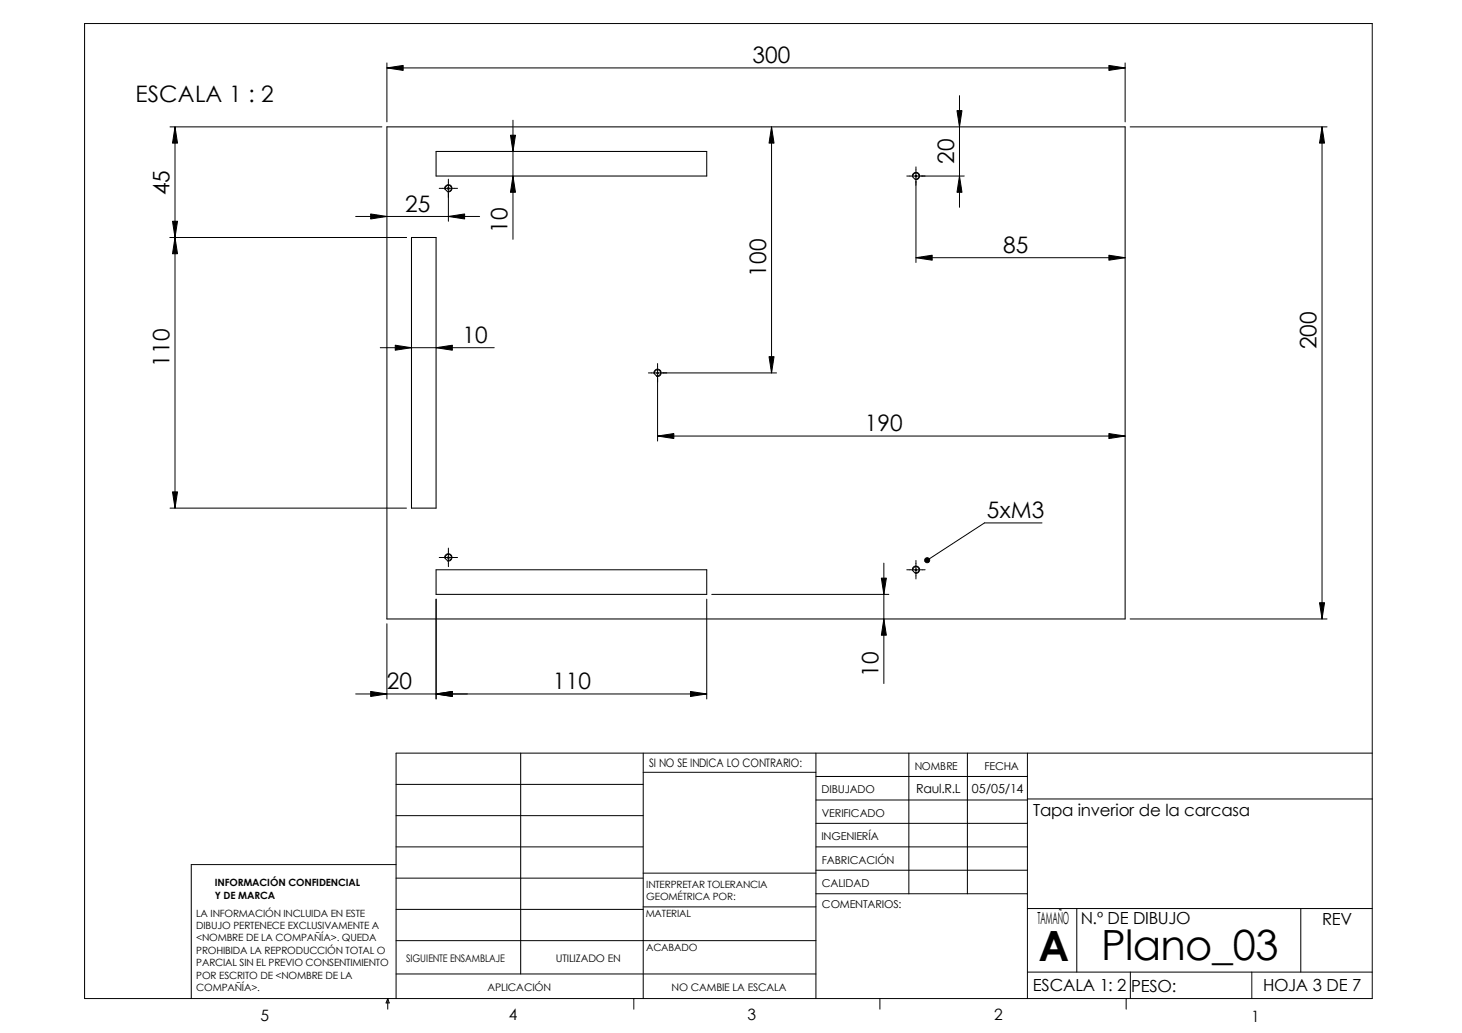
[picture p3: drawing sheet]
<svg xmlns="http://www.w3.org/2000/svg" width="297mm" height="210mm" viewBox="0 0 297 210" stroke-linecap="round" stroke-linejoin="round" font-family="sans-serif">
<g fill="none" stroke="#000" stroke-width=".2">
<path d="M17.2 4.8h261.6v198.1h-261.6zM78.6 13.8l3.3-.5v1zM78.6 12.8v12M78.6 13.8h150M194.9 19.4v22.7M225.3 13.3l3.3 .5-3.3 .5zM228.6 12.8v12M34.5 25.8h43.1M35.6 25.8l.5 3.3h-1.1zM35.6 25.8v77.5M89.2 38.3h3.8M90.4 38.5a.76 .76 0 0 1 .6-1 .76 .76 0 0 1 .9 .8 .76 .76 0 0 1-1 .7"/>
<path d="M91 38.1l.3 .3M91.1 36.4v8.6M91.2 38.1l-.3 .3M103.7 27.5h1l-.5 3.3zM104.2 35.8l.5 3.3h-1zM104.2 24.4v24.2M156.8 25.8l.5 3.3h-1.1zM156.8 25.8v50M184.2 35.8h11.7M185.4 35.9a.75 .75 0 0 1 .6-.9 .75 .75 0 0 1 .9 .8 .75 .75 0 0 1-1 .7M186 35.6l.3 .3M186.1 33.9v19.4"/>
<path d="M186.2 35.6l-.3 .3M194.4 22.5h1l-.5 3.3zM194.9 35.8l.5 3.3h-1zM229.6 25.8h40M268.6 25.8l.5 3.3h-1zM268.6 25.8v100M34.5 48.3h48.1M35 45h1.1l-.5 3.3zM35.6 48.3l.5 3.3h-1.1zM72.3 44h25.1M75.3 43.5l3.3 .5-3.3 .5zM91.1 44l3.3-.5v1z"/>
<path d="M186.1 52.4l3.3-.5v1zM186.1 52.4h42.5M225.3 51.9l3.3 .5-3.3 .5zM77.3 70.7h23.1M80.3 70.1l3.3 .6-3.3 .5zM88.6 70.7l3.3-.6v1.1zM131.7 75.8h26.1M132.9 75.9a.75 .75 0 0 1 .7-.9 .75 .75 0 0 1 .8 .9 .75 .75 0 0 1-1 .6M133.5 75.6l.3 .3M133.6 73.9v15.7M133.7 75.6l-.3 .3M156.2 72.5h1.1l-.5 3.3z"/>
<path d="M35 99.9h1.1l-.5 3.4zM133.6 88.6l3.3-.5v1zM133.6 88.6h95M225.3 88.1l3.3 .5-3.3 .5zM34.5 103.3h48.1M89.2 113.3h3.8M90.4 113.5a.75 .75 0 0 1 .7-1 .75 .75 0 0 1 .8 .9 .75 .75 0 0 1-1 .6M91 113.2l.3 .3M91.1 111.4v3.7M91.2 113.2l-.3 .3M179.1 117.5h1l-.5 3.3zM179.6 114.4v24.5"/>
<path d="M184.2 115.8h3.8M185.4 116a.75 .75 0 0 1 .6-1 .75 .75 0 0 1 .9 .8 .75 .75 0 0 1-1 .7M186 115.7l.3 .3M186.1 113.9v3.7M186.2 115.7l-.3 .3M188 113.5a.51 .51 0 0 1 .7-.1 .51 .51 0 0 1 0 .8 .51 .51 0 0 1-.7-.1l.4-.3-.4 .3zM211.7 106.3h-11.7l-11.6 7.5M78.6 126.7v15.3M88.6 121.8v20.2M143.6 121.8v20.2M144.6 120.8h36M179.6 125.8l.5 3.3h-1z"/>
<path d="M229.6 125.8h40M268.1 122.5h1l-.5 3.3zM72.3 141h71.3M75.3 140.5l3.3 .5-3.3 .5zM80.5 159.4h50.2M88.6 141l3.3-.5v1zM105.8 153v44.9M130.7 156.9h35.1M130.7 153v49.9M140.3 140.5l3.3 .5-3.3 .5zM165.8 157.8h42.9M165.8 153v49.9"/>
<path d="M184.7 153v28.6M196.6 153v28.6M208.7 153v49.9M278.8 153h-198.3v49.9M80.5 175.7h-41.6v27.2M80.5 172.1h50.2M80.5 165.7h50.2M80.5 178.4h50.2M130.7 177.4h35.1M165.8 176.8h42.9M165.8 172.1h42.9M165.8 162.6h42.9"/>
<path d="M165.8 167.3h42.9M208.7 162.3h70.1M80.5 191.1h85.3M80.5 184.8h50.2M80.5 197.9h85.3M130.7 184.3h35.1M165.8 181.6h42.9M208.7 184.6h70.1M208.7 197.5h70.1M218.8 184.6v12.9M229.7 197.5v5.4M254.3 197.5v5.4"/>
<path d="M264.3 184.6v12.9M78.8 202.9v2.2M78.8 202.9l.3 .9h-.7zM128.8 202.9v2.2M178.8 202.9v2.2M228.8 202.9v2.2"/>
</g>
<g fill="none" stroke="#000" stroke-width=".21">
<path d="M78.6 25.8h150v100h-150zM88.6 30.8h55v5h-55zM83.6 48.3h5v55h-5zM88.6 115.8h55v5h-55z"/>
<circle cx="91.1" cy="38.3" r=".62"/>
<circle cx="186.1" cy="35.8" r=".62"/>
<circle cx="133.6" cy="75.8" r=".62"/>
<circle cx="91.1" cy="113.3" r=".62"/>
<circle cx="186.1" cy="115.8" r=".62"/>
</g>
<g fill="#000">
<path d="M78.6 13.8l3.3-.5v1zM225.3 13.3l3.3 .5-3.3 .5zM35.6 25.8l.5 3.3h-1.1zM103.7 27.5h1l-.5 3.3zM104.2 35.8l.5 3.3h-1zM156.8 25.8l.5 3.3h-1.1zM194.4 22.5h1l-.5 3.3zM194.9 35.8l.5 3.3h-1zM268.6 25.8l.5 3.3h-1zM35.6 48.3l.5 3.3h-1.1zM35 45h1.1l-.5 3.3zM75.3 43.5l3.3 .5-3.3 .5z"/>
<path d="M91.1 44l3.3-.5v1zM186.1 52.4l3.3-.5v1zM225.3 51.9l3.3 .5-3.3 .5zM80.3 70.1l3.3 .6-3.3 .5zM88.6 70.7l3.3-.6v1.1zM156.2 72.5h1.1l-.5 3.3zM133.6 88.6l3.3-.5v1zM225.3 88.1l3.3 .5-3.3 .5zM35 99.9h1.1l-.5 3.4zM179.1 117.5h1l-.5 3.3zM179.6 125.8l.5 3.3h-1zM268.1 122.5h1l-.5 3.3z"/>
<path d="M75.3 140.5l3.3 .5-3.3 .5zM88.6 141l3.3-.5v1zM140.3 140.5l3.3 .5-3.3 .5z"/>
<path d="M188 113.5a.51 .51 0 0 1 .7-.1 .51 .51 0 0 1 0 .8 .51 .51 0 0 1-.7-.1l.4-.3-.4 .3z" fill-rule="evenodd"/>
</g>
<g font-size="8.5">
<text x="211" y="195.2">A</text>
<text x="223.7" y="195.1">Plano_03</text>
</g>
<g font-size="4.6">
<text x="152.9" y="12.9">300</text>
<text x="27.5" y="20.7">ESCALA 1 : 2</text>
<text x="193.8" y="33.3" transform="rotate(-90 193.8 33.3)">20</text>
<text x="34.5" y="39.7" transform="rotate(-90 34.5 39.7)">45</text>
<text x="82.3" y="43.1">25</text>
<text x="103.1" y="47.3" transform="rotate(-90 103.1 47.3)">10</text>
<text x="203.8" y="51.4">85</text>
<text x="155.7" y="56.2" transform="rotate(-90 155.7 56.2)">100</text>
<text x="94" y="69.7">10</text>
<text x="267.5" y="71" transform="rotate(-90 267.5 71)">200</text>
<text x="34.5" y="74.5" transform="rotate(-90 34.5 74.5)">110</text>
<text x="175.7" y="87.7">190</text>
<text x="200.5" y="105.3">5xM3</text>
<text x="178.5" y="137.6" transform="rotate(-90 178.5 137.6)">10</text>
<text x="78.6" y="140.1">20</text>
<text x="112.4" y="140.1">110</text>
</g>
<g font-size="3.4">
<text x="209.9" y="165.8">Tapa inverior de la carcasa</text>
<text x="210.8" y="187.8">TAMAÑO</text>
<text x="219.6" y="187.8">N.º DE DIBUJO</text>
<text x="268.6" y="188">REV</text>
<text x="209.8" y="201.4">ESCALA 1: 2</text>
<text x="229.8" y="201.5">PESO:</text>
<text x="256.6" y="201.4">HOJA 3 DE 7</text>
</g>
<g font-size="3.2">
<text x="53" y="207.4">5</text>
<text x="103.4" y="207.3">4</text>
<text x="151.8" y="207.3">3</text>
<text x="202" y="207.3">2</text>
<text x="254.2" y="207.6">1</text>
</g>
<g font-size="2.5">
<text x="186.1" y="161">Raul.R.L</text>
<text x="197.5" y="161.2">05/05/14</text>
</g>
<text font-size="2.4" x="131.9" y="155.9">SI NO SE INDICA LO CONTRARIO:</text>
<g font-size="2.2">
<text x="166.9" y="161.2">DIBUJADO</text>
<text x="185.9" y="156.4">NOMBRE</text>
<text x="200" y="156.4">FECHA</text>
<text x="167" y="166.1">VERIFICADO</text>
<text x="166.9" y="170.7">INGENIERÍA</text>
<text x="167" y="175.5">FABRICACIÓN</text>
<text x="167" y="180.2">CALIDAD</text>
<text x="167" y="184.4">COMENTARIOS:</text>
</g>
<g font-size="2.1">
<text x="82.5" y="195.5">SIGUIENTE ENSAMBLAJE</text>
<text x="112.9" y="195.5">UTILIZADO EN</text>
<text x="99.1" y="201.3">APLICACIÓN</text>
<text x="136.4" y="201.3">NO CAMBIE LA ESCALA</text>
</g>
<g font-size="2">
<text x="43.6" y="180">INFORMACIÓN CONFIDENCIAL</text>
<text x="43.6" y="182.6">Y DE MARCA</text>
<text x="131.3" y="180.3">INTERPRETAR TOLERANCIA</text>
<text x="131.3" y="182.8">GEOMÉTRICA POR:</text>
<text x="39.9" y="186.3">LA INFORMACIÓN INCLUIDA EN ESTE</text>
<text x="39.9" y="188.8">DIBUJO PERTENECE EXCLUSIVAMENTE A</text>
<text x="39.9" y="191.3">&lt;NOMBRE DE LA COMPAÑÍA&gt;. QUEDA</text>
<text x="131.2" y="186.4">MATERIAL</text>
<text x="39.9" y="193.8">PROHIBIDA LA REPRODUCCIÓN TOTAL O</text>
<text x="39.9" y="196.3">PARCIAL SIN EL PREVIO CONSENTIMIENTO</text>
<text x="131.3" y="193.2">ACABADO</text>
<text x="39.9" y="198.9">POR ESCRITO DE &lt;NOMBRE DE LA</text>
<text x="39.9" y="201.4">COMPAÑÍA&gt;.</text>
</g>
</svg>
